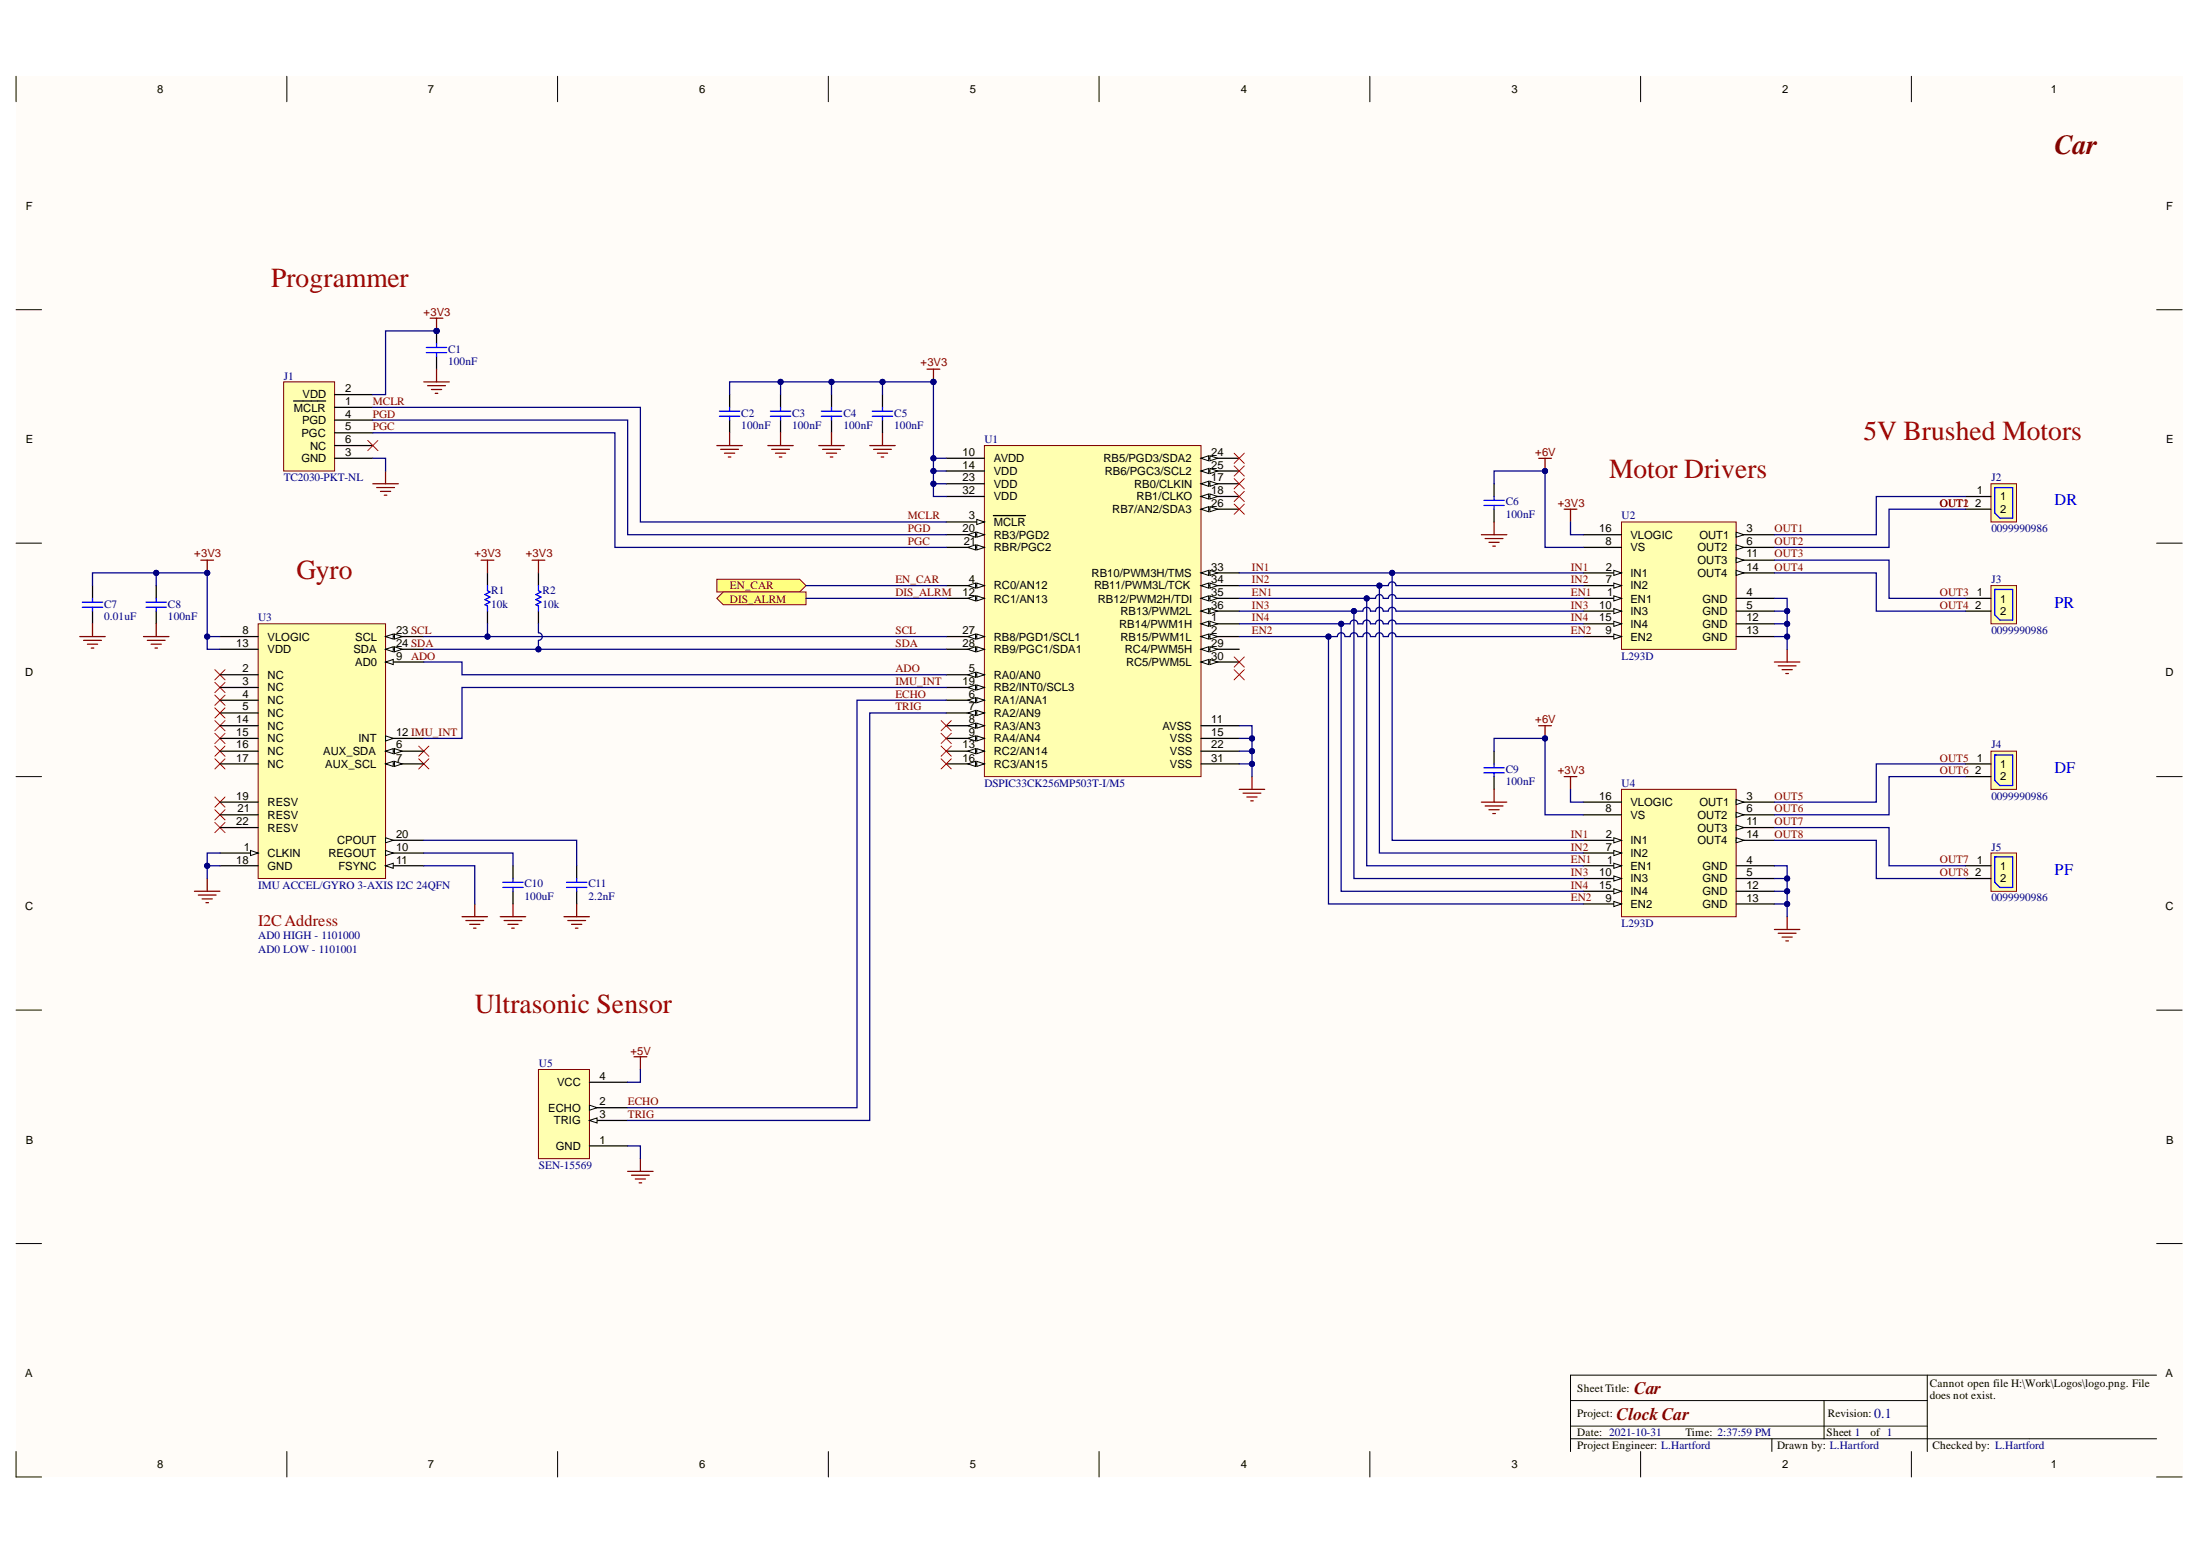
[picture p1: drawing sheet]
# Altium schematic sheet Car.SchDoc: Car
size 431 x 279 mm; Date: Not shown in title block; ApprovedBy: Not shown in title block; CheckedBy: Not shown in title block; Author: Not shown in title block; CompanyName: Not shown in title block; Engineer: Not shown in title block; Organization: loganhartfordprojects.com; Revision: 0.1; PageSetup: Record=PageOptions¦CenterHorizontal=True¦CenterVertical=True¦PrintScale=1.00¦XCorrection=1.00¦YCorrection=1.00¦PrintKind=0¦BorderSize=5000000¦LeftOffset=0¦BottomOffset=0¦Orientation=2¦PaperLength=1000¦PaperWidth=1000¦Scale=100¦PaperSource=15¦PrintQuality=600¦MediaType=1¦DitherType=10¦PaperKind=Letter¦PrintScaleMode=1; DocumentNumber: 1; SheetNumber: 1; SheetTotal: 1

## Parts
C1  100nF  [C0402]
C2  100nF  [C0402]
C3  100nF  [C0402]
C4  100nF  [C0402]
C5  100nF  [C0402]
C6  100nF  [C0402]
C7  0.01uF  [C0402]
C8  100nF  [C0402]
C9  100nF  [C0402]
C10  100uF  [C1206]
C11  2.2nF  [C0402]
J1  TC2030-PKT-NL  [TC2030-PKT-NL]
J2  0099990986  [0099990986]
J3  0099990986  [0099990986]
J4  0099990986  [0099990986]
J5  0099990986  [0099990986]
R1  10k  [RESC1005X04N]
R2  10k  [RESC1005X04N]
U1  DSPIC33CK256MP503T-I/M5
U2  L293D
U3  IMU ACCEL/GYRO 3-AXIS I2C 24QFN  [QFN50P395X395X95_HS-25N]
U4  L293D
U5  SEN-15569  [SEN-15569]

## Ports
DIS_ALRM (out), EN_CAR (in)

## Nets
+3V3: C1.2 C2.2 C3.2 C4.2 C5.2 C7.2 C8.2 J1.2(VDD) R1.2 R2.2 U1.10(AVDD) U1.14(VDD) U1.23(VDD) U1.32(VDD) U2.16(VLOGIC) U3.8(VLOGIC) U3.13(VDD) U4.16(VLOGIC)
+5V: U5.4(VCC)
+6V: C6.2 C9.2 U2.8(VS) U4.8(VS)
GND: C1.1 C2.1 C3.1 C4.1 C5.1 C6.1 C7.1 C8.1 C9.1 C10.1 C11.1 J1.3(GND) U1.11(AVSS) U1.15(VSS) U1.22(VSS) U1.31(VSS) U2.4(GND) U2.5(GND) U2.12(GND) U2.13(GND) U3.1(CLKIN) U3.11(FSYNC) U3.18(GND) U4.4(GND) U4.5(GND) U4.12(GND) U4.13(GND) U5.1(GND)
ADO: U1.5(RA0/AN0) U3.9(AD0)
DIS_ALRM: U1.12(RC1/AN13) ; port DIS_ALRM
ECHO: U1.6(RA1/ANA1) U5.2(ECHO)
EN1: U1.35(RB12/PWM2H/TDI) U2.1(EN1) U4.1(EN1)
EN2: U1.2(RB15/PWM1L) U2.9(EN2) U4.9(EN2)
EN_CAR: U1.4(RC0/AN12) ; port EN_CAR
IMU_INT: U1.19(RB2/INT0/SCL3) U3.12(INT)
IN1: U1.33(RB10/PWM3H/TMS) U2.2(IN1) U4.2(IN1)
IN2: U1.34(RB11/PWM3L/TCK) U2.7(IN2) U4.7(IN2)
IN3: U1.36(RB13/PWM2L) U2.10(IN3) U4.10(IN3)
IN4: U1.1(RB14/PWM1H) U2.15(IN4) U4.15(IN4)
MCLR: J1.1(~{MCLR}) U1.3(~{MCLR})
OUT1: J2.1 J2.2 U2.3(OUT1) U2.6(OUT2)  [also labelled OUT2]
OUT3: J3.1 U2.11(OUT3)
OUT4: J3.2 U2.14(OUT4)
OUT5: J4.1 U4.3(OUT1)
OUT6: J4.2 U4.6(OUT2)
OUT7: J5.1 U4.11(OUT3)
OUT8: J5.2 U4.14(OUT4)
PGC: J1.5(PGC) U1.21(RBR/PGC2)
PGD: J1.4(PGD) U1.20(RB3/PGD2)
SCL: R1.1 U1.27(RB8/PGD1/SCL1) U3.23(SCL)
SDA: R2.1 U1.28(RB9/PGC1/SDA1) U3.24(SDA)
TRIG: U1.7(RA2/AN9) U5.3(TRIG)
NetC10_2: C10.2 U3.10(REGOUT)
NetC11_2: C11.2 U3.20(CPOUT)

Not connected (* = marked no-connect by the designer): J1 6(NC)*; U1 8(RA3/AN3)* 9(RA4/AN4)* 13(RC2/AN14)* 16(RC3/AN15)* 17(RB0/CLKIN)* 18(RB1/CLKO)* 24(RB5/PGD3/SDA2)* 25(RB6/PGC3/SCL2)* 26(RB7/AN2/SDA3)* 29(RC4/PWM5H)* 30(RC5/PWM5L)*; U3 2(NC)* 3(NC)* 4(NC)* 5(NC)* 6(AUX_SDA)* 7(AUX_SCL)* 14(NC)* 15(NC)* 16(NC)* 17(NC)* 19(RESV)* 21(RESV)* 22(RESV)*

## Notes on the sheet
- Programmer
- Motor Drivers
- 5V Brushed Motors
- DR
- Gyro
- PR
- DF
- (near U3) I2C Address
- PF
- AD0 HIGH - 1101000
- AD0 LOW - 1101001
- Ultrasonic Sensor
- Labels drawn without touching a wire or pin: ADO, IMU_INT, SCL, SDA
